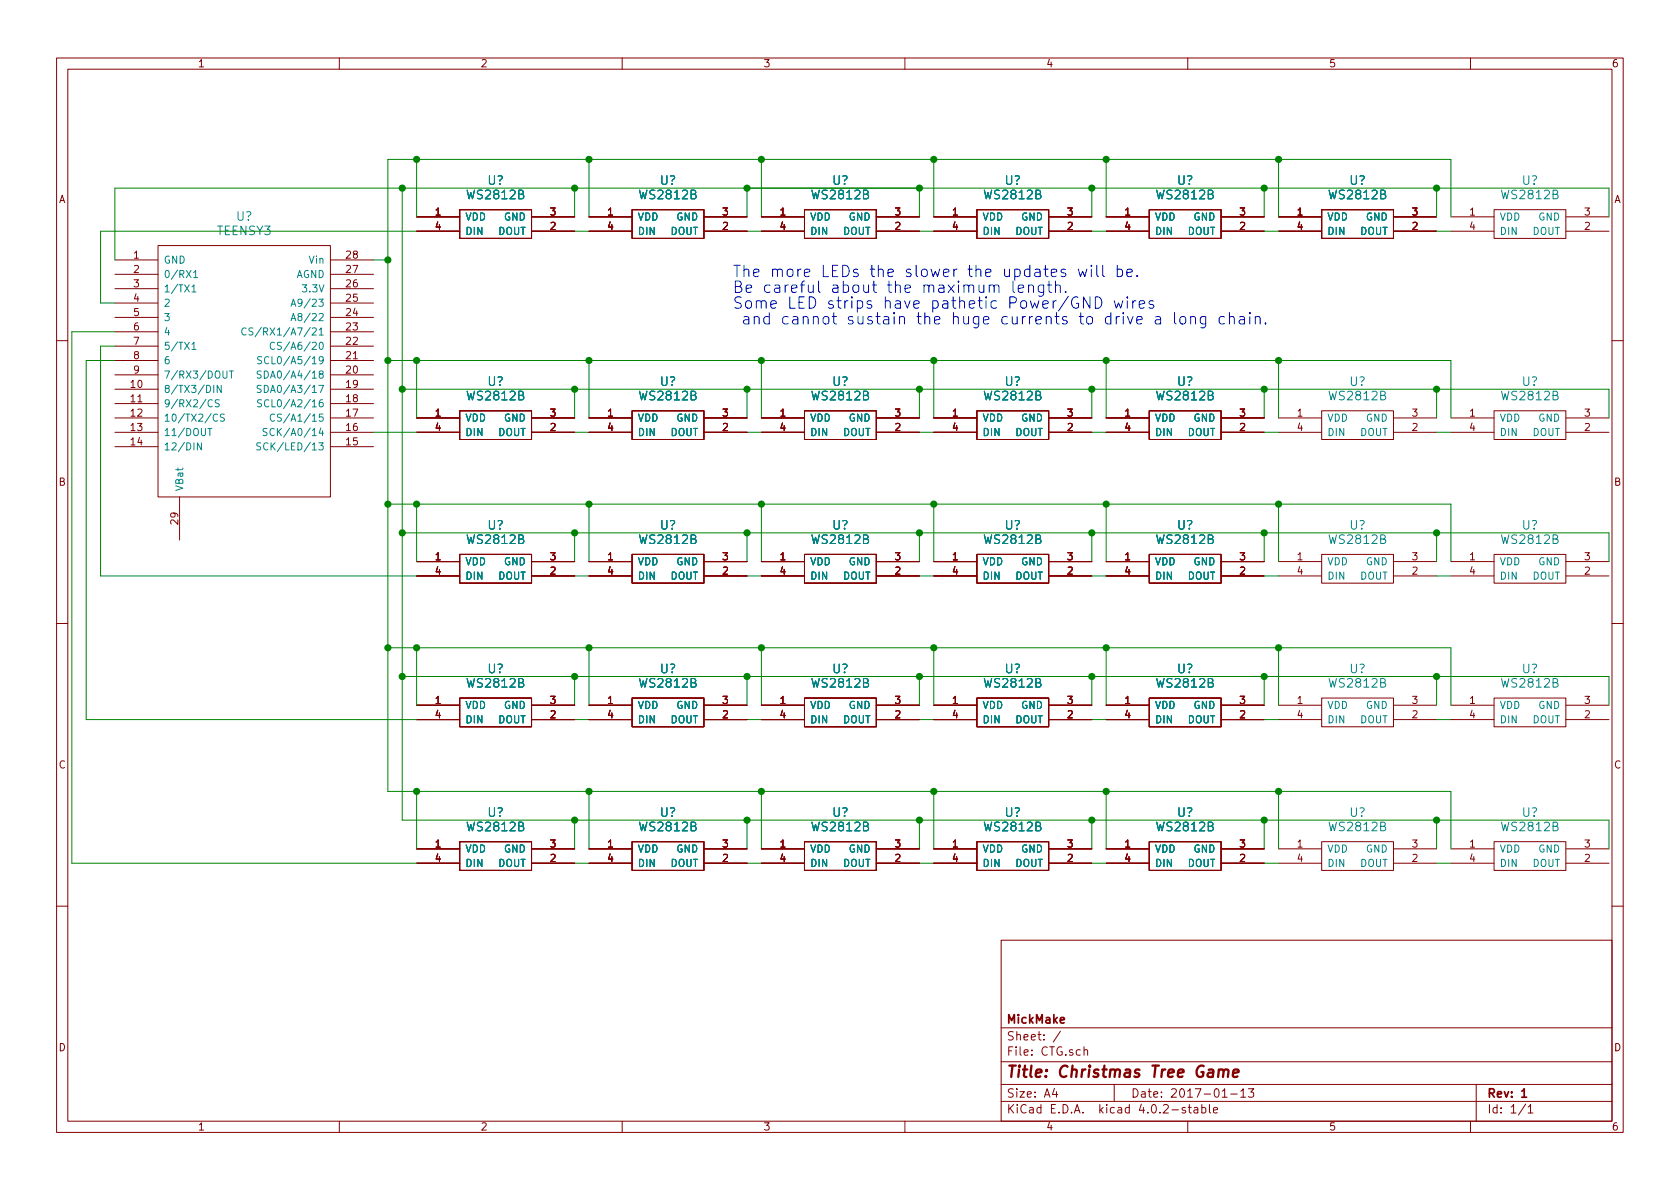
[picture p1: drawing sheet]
EESchema Schematic File Version 2
LIBS:power
LIBS:device
LIBS:transistors
LIBS:conn
LIBS:linear
LIBS:regul
LIBS:74xx
LIBS:cmos4000
LIBS:adc-dac
LIBS:memory
LIBS:xilinx
LIBS:microcontrollers
LIBS:dsp
LIBS:microchip
LIBS:analog_switches
LIBS:motorola
LIBS:texas
LIBS:intel
LIBS:audio
LIBS:interface
LIBS:digital-audio
LIBS:philips
LIBS:display
LIBS:cypress
LIBS:siliconi
LIBS:opto
LIBS:atmel
LIBS:contrib
LIBS:valves
LIBS:ws2812
LIBS:teensy
EELAYER 25 0
EELAYER END
$Descr A4 11693 8268
encoding utf-8
Sheet 1 1
Title "Christmas Tree Game"
Date "2017-01-13"
Rev "1"
Comp "MickMake"
Comment1 ""
Comment2 ""
Comment3 ""
Comment4 ""
$EndDescr
$Comp
L TEENSY3 U?
U 1 1
P 1700 1600
F 0 "U?" H 1700 1700 60  0000 C CNN
F 1 "TEENSY3" H 1700 1600 60  0000 C CNN
F 2 "" H 1700 1600 60  0000 C CNN
F 3 "" H 1700 1600 60  0000 C CNN
	1    1700 1600
	1    0    0    -1  
$EndComp
$Comp
L WS2812B U?
U 1 1
P 4650 1350
F 0 "U?" H 4650 1450 60  0000 C CNN
F 1 "WS2812B" H 4650 1350 60  0000 C CNN
F 2 "" H 4650 1350 60  0000 C CNN
F 3 "" H 4650 1350 60  0000 C CNN
	1    4650 1350
	1    0    0    -1  
$EndComp
$Comp
L WS2812B U?
U 1 1
P 3450 1350
F 0 "U?" H 3450 1450 60  0000 C CNN
F 1 "WS2812B" H 3450 1350 60  0000 C CNN
F 2 "" H 3450 1350 60  0000 C CNN
F 3 "" H 3450 1350 60  0000 C CNN
	1    3450 1350
	1    0    0    -1  
$EndComp
Wire Wire Line
	4000 1300 4000 1500
Wire Wire Line
	4100 1100 4100 1500
Wire Wire Line
	700  1600 2900 1600
Wire Wire Line
	4000 1600 4100 1600
$Comp
L WS2812B U?
U 1 1
P 5850 1350
F 0 "U?" H 5850 1450 60  0000 C CNN
F 1 "WS2812B" H 5850 1350 60  0000 C CNN
F 2 "" H 5850 1350 60  0000 C CNN
F 3 "" H 5850 1350 60  0000 C CNN
	1    5850 1350
	1    0    0    -1  
$EndComp
$Comp
L WS2812B U?
U 1 1
P 7050 1350
F 0 "U?" H 7050 1450 60  0000 C CNN
F 1 "WS2812B" H 7050 1350 60  0000 C CNN
F 2 "" H 7050 1350 60  0000 C CNN
F 3 "" H 7050 1350 60  0000 C CNN
	1    7050 1350
	1    0    0    -1  
$EndComp
$Comp
L WS2812B U?
U 1 1
P 8250 1350
F 0 "U?" H 8250 1450 60  0000 C CNN
F 1 "WS2812B" H 8250 1350 60  0000 C CNN
F 2 "" H 8250 1350 60  0000 C CNN
F 3 "" H 8250 1350 60  0000 C CNN
	1    8250 1350
	1    0    0    -1  
$EndComp
Wire Wire Line
	5200 1600 5300 1600
Wire Wire Line
	6400 1600 6500 1600
Wire Wire Line
	7600 1600 7700 1600
Wire Wire Line
	5200 1300 5200 1500
Connection ~ 4000 1300
Wire Wire Line
	6400 1300 6400 1500
Connection ~ 5200 1300
Wire Wire Line
	7600 1300 7600 1500
Connection ~ 6400 1300
Wire Wire Line
	8800 1300 8800 1500
Connection ~ 7600 1300
Wire Wire Line
	5300 1100 5300 1500
Connection ~ 4100 1100
Wire Wire Line
	6500 1100 6500 1500
Connection ~ 5300 1100
Wire Wire Line
	7700 1100 7700 1500
Connection ~ 6500 1100
$Comp
L WS2812B U?
U 1 1
P 4650 1350
F 0 "U?" H 4650 1450 60  0000 C CNN
F 1 "WS2812B" H 4650 1350 60  0000 C CNN
F 2 "" H 4650 1350 60  0000 C CNN
F 3 "" H 4650 1350 60  0000 C CNN
	1    4650 1350
	1    0    0    -1  
$EndComp
$Comp
L WS2812B U?
U 1 1
P 3450 1350
F 0 "U?" H 3450 1450 60  0000 C CNN
F 1 "WS2812B" H 3450 1350 60  0000 C CNN
F 2 "" H 3450 1350 60  0000 C CNN
F 3 "" H 3450 1350 60  0000 C CNN
	1    3450 1350
	1    0    0    -1  
$EndComp
Wire Wire Line
	800  1300 11200 1300
Wire Wire Line
	2700 1100 10100 1100
$Comp
L WS2812B U?
U 1 1
P 5850 1350
F 0 "U?" H 5850 1450 60  0000 C CNN
F 1 "WS2812B" H 5850 1350 60  0000 C CNN
F 2 "" H 5850 1350 60  0000 C CNN
F 3 "" H 5850 1350 60  0000 C CNN
	1    5850 1350
	1    0    0    -1  
$EndComp
$Comp
L WS2812B U?
U 1 1
P 7050 1350
F 0 "U?" H 7050 1450 60  0000 C CNN
F 1 "WS2812B" H 7050 1350 60  0000 C CNN
F 2 "" H 7050 1350 60  0000 C CNN
F 3 "" H 7050 1350 60  0000 C CNN
	1    7050 1350
	1    0    0    -1  
$EndComp
$Comp
L WS2812B U?
U 1 1
P 8250 1350
F 0 "U?" H 8250 1450 60  0000 C CNN
F 1 "WS2812B" H 8250 1350 60  0000 C CNN
F 2 "" H 8250 1350 60  0000 C CNN
F 3 "" H 8250 1350 60  0000 C CNN
	1    8250 1350
	1    0    0    -1  
$EndComp
$Comp
L WS2812B U?
U 1 1
P 4650 1350
F 0 "U?" H 4650 1450 60  0000 C CNN
F 1 "WS2812B" H 4650 1350 60  0000 C CNN
F 2 "" H 4650 1350 60  0000 C CNN
F 3 "" H 4650 1350 60  0000 C CNN
	1    4650 1350
	1    0    0    -1  
$EndComp
$Comp
L WS2812B U?
U 1 1
P 3450 1350
F 0 "U?" H 3450 1450 60  0000 C CNN
F 1 "WS2812B" H 3450 1350 60  0000 C CNN
F 2 "" H 3450 1350 60  0000 C CNN
F 3 "" H 3450 1350 60  0000 C CNN
	1    3450 1350
	1    0    0    -1  
$EndComp
Wire Wire Line
	5200 1300 6400 1300
$Comp
L WS2812B U?
U 1 1
P 5850 1350
F 0 "U?" H 5850 1450 60  0000 C CNN
F 1 "WS2812B" H 5850 1350 60  0000 C CNN
F 2 "" H 5850 1350 60  0000 C CNN
F 3 "" H 5850 1350 60  0000 C CNN
	1    5850 1350
	1    0    0    -1  
$EndComp
$Comp
L WS2812B U?
U 1 1
P 7050 1350
F 0 "U?" H 7050 1450 60  0000 C CNN
F 1 "WS2812B" H 7050 1350 60  0000 C CNN
F 2 "" H 7050 1350 60  0000 C CNN
F 3 "" H 7050 1350 60  0000 C CNN
	1    7050 1350
	1    0    0    -1  
$EndComp
$Comp
L WS2812B U?
U 1 1
P 8250 1350
F 0 "U?" H 8250 1450 60  0000 C CNN
F 1 "WS2812B" H 8250 1350 60  0000 C CNN
F 2 "" H 8250 1350 60  0000 C CNN
F 3 "" H 8250 1350 60  0000 C CNN
	1    8250 1350
	1    0    0    -1  
$EndComp
$Comp
L WS2812B U?
U 1 1
P 4650 1350
F 0 "U?" H 4650 1450 60  0000 C CNN
F 1 "WS2812B" H 4650 1350 60  0000 C CNN
F 2 "" H 4650 1350 60  0000 C CNN
F 3 "" H 4650 1350 60  0000 C CNN
	1    4650 1350
	1    0    0    -1  
$EndComp
$Comp
L WS2812B U?
U 1 1
P 3450 1350
F 0 "U?" H 3450 1450 60  0000 C CNN
F 1 "WS2812B" H 3450 1350 60  0000 C CNN
F 2 "" H 3450 1350 60  0000 C CNN
F 3 "" H 3450 1350 60  0000 C CNN
	1    3450 1350
	1    0    0    -1  
$EndComp
$Comp
L WS2812B U?
U 1 1
P 5850 1350
F 0 "U?" H 5850 1450 60  0000 C CNN
F 1 "WS2812B" H 5850 1350 60  0000 C CNN
F 2 "" H 5850 1350 60  0000 C CNN
F 3 "" H 5850 1350 60  0000 C CNN
	1    5850 1350
	1    0    0    -1  
$EndComp
$Comp
L WS2812B U?
U 1 1
P 7050 1350
F 0 "U?" H 7050 1450 60  0000 C CNN
F 1 "WS2812B" H 7050 1350 60  0000 C CNN
F 2 "" H 7050 1350 60  0000 C CNN
F 3 "" H 7050 1350 60  0000 C CNN
	1    7050 1350
	1    0    0    -1  
$EndComp
$Comp
L WS2812B U?
U 1 1
P 8250 1350
F 0 "U?" H 8250 1450 60  0000 C CNN
F 1 "WS2812B" H 8250 1350 60  0000 C CNN
F 2 "" H 8250 1350 60  0000 C CNN
F 3 "" H 8250 1350 60  0000 C CNN
	1    8250 1350
	1    0    0    -1  
$EndComp
Wire Wire Line
	700  2100 800  2100
$Comp
L WS2812B U?
U 1 1
P 4650 2750
F 0 "U?" H 4650 2850 60  0000 C CNN
F 1 "WS2812B" H 4650 2750 60  0000 C CNN
F 2 "" H 4650 2750 60  0000 C CNN
F 3 "" H 4650 2750 60  0000 C CNN
	1    4650 2750
	1    0    0    -1  
$EndComp
$Comp
L WS2812B U?
U 1 1
P 3450 2750
F 0 "U?" H 3450 2850 60  0000 C CNN
F 1 "WS2812B" H 3450 2750 60  0000 C CNN
F 2 "" H 3450 2750 60  0000 C CNN
F 3 "" H 3450 2750 60  0000 C CNN
	1    3450 2750
	1    0    0    -1  
$EndComp
Wire Wire Line
	4000 2700 4000 2900
Wire Wire Line
	4100 2500 4100 2900
Wire Wire Line
	4000 3000 4100 3000
$Comp
L WS2812B U?
U 1 1
P 5850 2750
F 0 "U?" H 5850 2850 60  0000 C CNN
F 1 "WS2812B" H 5850 2750 60  0000 C CNN
F 2 "" H 5850 2750 60  0000 C CNN
F 3 "" H 5850 2750 60  0000 C CNN
	1    5850 2750
	1    0    0    -1  
$EndComp
$Comp
L WS2812B U?
U 1 1
P 7050 2750
F 0 "U?" H 7050 2850 60  0000 C CNN
F 1 "WS2812B" H 7050 2750 60  0000 C CNN
F 2 "" H 7050 2750 60  0000 C CNN
F 3 "" H 7050 2750 60  0000 C CNN
	1    7050 2750
	1    0    0    -1  
$EndComp
$Comp
L WS2812B U?
U 1 1
P 8250 2750
F 0 "U?" H 8250 2850 60  0000 C CNN
F 1 "WS2812B" H 8250 2750 60  0000 C CNN
F 2 "" H 8250 2750 60  0000 C CNN
F 3 "" H 8250 2750 60  0000 C CNN
	1    8250 2750
	1    0    0    -1  
$EndComp
Wire Wire Line
	5200 3000 5300 3000
Wire Wire Line
	6400 3000 6500 3000
Wire Wire Line
	7600 3000 7700 3000
Wire Wire Line
	5200 2700 5200 2900
Connection ~ 4000 2700
Wire Wire Line
	6400 2700 6400 2900
Connection ~ 5200 2700
Wire Wire Line
	7600 2700 7600 2900
Connection ~ 6400 2700
Wire Wire Line
	8800 2700 8800 2900
Connection ~ 7600 2700
Wire Wire Line
	5300 2500 5300 2900
Connection ~ 4100 2500
Wire Wire Line
	6500 2500 6500 2900
Connection ~ 5300 2500
Wire Wire Line
	7700 2500 7700 2900
Connection ~ 6500 2500
$Comp
L WS2812B U?
U 1 1
P 4650 2750
F 0 "U?" H 4650 2850 60  0000 C CNN
F 1 "WS2812B" H 4650 2750 60  0000 C CNN
F 2 "" H 4650 2750 60  0000 C CNN
F 3 "" H 4650 2750 60  0000 C CNN
	1    4650 2750
	1    0    0    -1  
$EndComp
$Comp
L WS2812B U?
U 1 1
P 3450 2750
F 0 "U?" H 3450 2850 60  0000 C CNN
F 1 "WS2812B" H 3450 2750 60  0000 C CNN
F 2 "" H 3450 2750 60  0000 C CNN
F 3 "" H 3450 2750 60  0000 C CNN
	1    3450 2750
	1    0    0    -1  
$EndComp
$Comp
L WS2812B U?
U 1 1
P 5850 2750
F 0 "U?" H 5850 2850 60  0000 C CNN
F 1 "WS2812B" H 5850 2750 60  0000 C CNN
F 2 "" H 5850 2750 60  0000 C CNN
F 3 "" H 5850 2750 60  0000 C CNN
	1    5850 2750
	1    0    0    -1  
$EndComp
$Comp
L WS2812B U?
U 1 1
P 7050 2750
F 0 "U?" H 7050 2850 60  0000 C CNN
F 1 "WS2812B" H 7050 2750 60  0000 C CNN
F 2 "" H 7050 2750 60  0000 C CNN
F 3 "" H 7050 2750 60  0000 C CNN
	1    7050 2750
	1    0    0    -1  
$EndComp
$Comp
L WS2812B U?
U 1 1
P 8250 2750
F 0 "U?" H 8250 2850 60  0000 C CNN
F 1 "WS2812B" H 8250 2750 60  0000 C CNN
F 2 "" H 8250 2750 60  0000 C CNN
F 3 "" H 8250 2750 60  0000 C CNN
	1    8250 2750
	1    0    0    -1  
$EndComp
$Comp
L WS2812B U?
U 1 1
P 4650 2750
F 0 "U?" H 4650 2850 60  0000 C CNN
F 1 "WS2812B" H 4650 2750 60  0000 C CNN
F 2 "" H 4650 2750 60  0000 C CNN
F 3 "" H 4650 2750 60  0000 C CNN
	1    4650 2750
	1    0    0    -1  
$EndComp
$Comp
L WS2812B U?
U 1 1
P 3450 2750
F 0 "U?" H 3450 2850 60  0000 C CNN
F 1 "WS2812B" H 3450 2750 60  0000 C CNN
F 2 "" H 3450 2750 60  0000 C CNN
F 3 "" H 3450 2750 60  0000 C CNN
	1    3450 2750
	1    0    0    -1  
$EndComp
Wire Wire Line
	2800 2700 11200 2700
$Comp
L WS2812B U?
U 1 1
P 5850 2750
F 0 "U?" H 5850 2850 60  0000 C CNN
F 1 "WS2812B" H 5850 2750 60  0000 C CNN
F 2 "" H 5850 2750 60  0000 C CNN
F 3 "" H 5850 2750 60  0000 C CNN
	1    5850 2750
	1    0    0    -1  
$EndComp
$Comp
L WS2812B U?
U 1 1
P 7050 2750
F 0 "U?" H 7050 2850 60  0000 C CNN
F 1 "WS2812B" H 7050 2750 60  0000 C CNN
F 2 "" H 7050 2750 60  0000 C CNN
F 3 "" H 7050 2750 60  0000 C CNN
	1    7050 2750
	1    0    0    -1  
$EndComp
$Comp
L WS2812B U?
U 1 1
P 8250 2750
F 0 "U?" H 8250 2850 60  0000 C CNN
F 1 "WS2812B" H 8250 2750 60  0000 C CNN
F 2 "" H 8250 2750 60  0000 C CNN
F 3 "" H 8250 2750 60  0000 C CNN
	1    8250 2750
	1    0    0    -1  
$EndComp
$Comp
L WS2812B U?
U 1 1
P 4650 2750
F 0 "U?" H 4650 2850 60  0000 C CNN
F 1 "WS2812B" H 4650 2750 60  0000 C CNN
F 2 "" H 4650 2750 60  0000 C CNN
F 3 "" H 4650 2750 60  0000 C CNN
	1    4650 2750
	1    0    0    -1  
$EndComp
$Comp
L WS2812B U?
U 1 1
P 3450 2750
F 0 "U?" H 3450 2850 60  0000 C CNN
F 1 "WS2812B" H 3450 2750 60  0000 C CNN
F 2 "" H 3450 2750 60  0000 C CNN
F 3 "" H 3450 2750 60  0000 C CNN
	1    3450 2750
	1    0    0    -1  
$EndComp
$Comp
L WS2812B U?
U 1 1
P 5850 2750
F 0 "U?" H 5850 2850 60  0000 C CNN
F 1 "WS2812B" H 5850 2750 60  0000 C CNN
F 2 "" H 5850 2750 60  0000 C CNN
F 3 "" H 5850 2750 60  0000 C CNN
	1    5850 2750
	1    0    0    -1  
$EndComp
$Comp
L WS2812B U?
U 1 1
P 7050 2750
F 0 "U?" H 7050 2850 60  0000 C CNN
F 1 "WS2812B" H 7050 2750 60  0000 C CNN
F 2 "" H 7050 2750 60  0000 C CNN
F 3 "" H 7050 2750 60  0000 C CNN
	1    7050 2750
	1    0    0    -1  
$EndComp
$Comp
L WS2812B U?
U 1 1
P 8250 2750
F 0 "U?" H 8250 2850 60  0000 C CNN
F 1 "WS2812B" H 8250 2750 60  0000 C CNN
F 2 "" H 8250 2750 60  0000 C CNN
F 3 "" H 8250 2750 60  0000 C CNN
	1    8250 2750
	1    0    0    -1  
$EndComp
Wire Wire Line
	2600 3000 2900 3000
Connection ~ 8800 1300
Connection ~ 8800 2700
$Comp
L WS2812B U?
U 1 1
P 4650 3750
F 0 "U?" H 4650 3850 60  0000 C CNN
F 1 "WS2812B" H 4650 3750 60  0000 C CNN
F 2 "" H 4650 3750 60  0000 C CNN
F 3 "" H 4650 3750 60  0000 C CNN
	1    4650 3750
	1    0    0    -1  
$EndComp
$Comp
L WS2812B U?
U 1 1
P 3450 3750
F 0 "U?" H 3450 3850 60  0000 C CNN
F 1 "WS2812B" H 3450 3750 60  0000 C CNN
F 2 "" H 3450 3750 60  0000 C CNN
F 3 "" H 3450 3750 60  0000 C CNN
	1    3450 3750
	1    0    0    -1  
$EndComp
Wire Wire Line
	4000 3700 4000 3900
Wire Wire Line
	4100 3500 4100 3900
Wire Wire Line
	4000 4000 4100 4000
$Comp
L WS2812B U?
U 1 1
P 5850 3750
F 0 "U?" H 5850 3850 60  0000 C CNN
F 1 "WS2812B" H 5850 3750 60  0000 C CNN
F 2 "" H 5850 3750 60  0000 C CNN
F 3 "" H 5850 3750 60  0000 C CNN
	1    5850 3750
	1    0    0    -1  
$EndComp
$Comp
L WS2812B U?
U 1 1
P 7050 3750
F 0 "U?" H 7050 3850 60  0000 C CNN
F 1 "WS2812B" H 7050 3750 60  0000 C CNN
F 2 "" H 7050 3750 60  0000 C CNN
F 3 "" H 7050 3750 60  0000 C CNN
	1    7050 3750
	1    0    0    -1  
$EndComp
$Comp
L WS2812B U?
U 1 1
P 8250 3750
F 0 "U?" H 8250 3850 60  0000 C CNN
F 1 "WS2812B" H 8250 3750 60  0000 C CNN
F 2 "" H 8250 3750 60  0000 C CNN
F 3 "" H 8250 3750 60  0000 C CNN
	1    8250 3750
	1    0    0    -1  
$EndComp
Wire Wire Line
	5200 4000 5300 4000
Wire Wire Line
	6400 4000 6500 4000
Wire Wire Line
	7600 4000 7700 4000
Wire Wire Line
	5200 3700 5200 3900
Connection ~ 4000 3700
Wire Wire Line
	6400 3700 6400 3900
Connection ~ 5200 3700
Wire Wire Line
	7600 3700 7600 3900
Connection ~ 6400 3700
Wire Wire Line
	8800 3700 8800 3900
Connection ~ 7600 3700
Wire Wire Line
	5300 3500 5300 3900
Connection ~ 4100 3500
Wire Wire Line
	6500 3500 6500 3900
Connection ~ 5300 3500
Wire Wire Line
	7700 3500 7700 3900
Connection ~ 6500 3500
$Comp
L WS2812B U?
U 1 1
P 4650 3750
F 0 "U?" H 4650 3850 60  0000 C CNN
F 1 "WS2812B" H 4650 3750 60  0000 C CNN
F 2 "" H 4650 3750 60  0000 C CNN
F 3 "" H 4650 3750 60  0000 C CNN
	1    4650 3750
	1    0    0    -1  
$EndComp
$Comp
L WS2812B U?
U 1 1
P 3450 3750
F 0 "U?" H 3450 3850 60  0000 C CNN
F 1 "WS2812B" H 3450 3750 60  0000 C CNN
F 2 "" H 3450 3750 60  0000 C CNN
F 3 "" H 3450 3750 60  0000 C CNN
	1    3450 3750
	1    0    0    -1  
$EndComp
$Comp
L WS2812B U?
U 1 1
P 5850 3750
F 0 "U?" H 5850 3850 60  0000 C CNN
F 1 "WS2812B" H 5850 3750 60  0000 C CNN
F 2 "" H 5850 3750 60  0000 C CNN
F 3 "" H 5850 3750 60  0000 C CNN
	1    5850 3750
	1    0    0    -1  
$EndComp
$Comp
L WS2812B U?
U 1 1
P 7050 3750
F 0 "U?" H 7050 3850 60  0000 C CNN
F 1 "WS2812B" H 7050 3750 60  0000 C CNN
F 2 "" H 7050 3750 60  0000 C CNN
F 3 "" H 7050 3750 60  0000 C CNN
	1    7050 3750
	1    0    0    -1  
$EndComp
$Comp
L WS2812B U?
U 1 1
P 8250 3750
F 0 "U?" H 8250 3850 60  0000 C CNN
F 1 "WS2812B" H 8250 3750 60  0000 C CNN
F 2 "" H 8250 3750 60  0000 C CNN
F 3 "" H 8250 3750 60  0000 C CNN
	1    8250 3750
	1    0    0    -1  
$EndComp
$Comp
L WS2812B U?
U 1 1
P 4650 3750
F 0 "U?" H 4650 3850 60  0000 C CNN
F 1 "WS2812B" H 4650 3750 60  0000 C CNN
F 2 "" H 4650 3750 60  0000 C CNN
F 3 "" H 4650 3750 60  0000 C CNN
	1    4650 3750
	1    0    0    -1  
$EndComp
$Comp
L WS2812B U?
U 1 1
P 3450 3750
F 0 "U?" H 3450 3850 60  0000 C CNN
F 1 "WS2812B" H 3450 3750 60  0000 C CNN
F 2 "" H 3450 3750 60  0000 C CNN
F 3 "" H 3450 3750 60  0000 C CNN
	1    3450 3750
	1    0    0    -1  
$EndComp
Wire Wire Line
	2800 3700 11200 3700
$Comp
L WS2812B U?
U 1 1
P 5850 3750
F 0 "U?" H 5850 3850 60  0000 C CNN
F 1 "WS2812B" H 5850 3750 60  0000 C CNN
F 2 "" H 5850 3750 60  0000 C CNN
F 3 "" H 5850 3750 60  0000 C CNN
	1    5850 3750
	1    0    0    -1  
$EndComp
$Comp
L WS2812B U?
U 1 1
P 7050 3750
F 0 "U?" H 7050 3850 60  0000 C CNN
F 1 "WS2812B" H 7050 3750 60  0000 C CNN
F 2 "" H 7050 3750 60  0000 C CNN
F 3 "" H 7050 3750 60  0000 C CNN
	1    7050 3750
	1    0    0    -1  
$EndComp
$Comp
L WS2812B U?
U 1 1
P 8250 3750
F 0 "U?" H 8250 3850 60  0000 C CNN
F 1 "WS2812B" H 8250 3750 60  0000 C CNN
F 2 "" H 8250 3750 60  0000 C CNN
F 3 "" H 8250 3750 60  0000 C CNN
	1    8250 3750
	1    0    0    -1  
$EndComp
$Comp
L WS2812B U?
U 1 1
P 4650 3750
F 0 "U?" H 4650 3850 60  0000 C CNN
F 1 "WS2812B" H 4650 3750 60  0000 C CNN
F 2 "" H 4650 3750 60  0000 C CNN
F 3 "" H 4650 3750 60  0000 C CNN
	1    4650 3750
	1    0    0    -1  
$EndComp
$Comp
L WS2812B U?
U 1 1
P 3450 3750
F 0 "U?" H 3450 3850 60  0000 C CNN
F 1 "WS2812B" H 3450 3750 60  0000 C CNN
F 2 "" H 3450 3750 60  0000 C CNN
F 3 "" H 3450 3750 60  0000 C CNN
	1    3450 3750
	1    0    0    -1  
$EndComp
$Comp
L WS2812B U?
U 1 1
P 5850 3750
F 0 "U?" H 5850 3850 60  0000 C CNN
F 1 "WS2812B" H 5850 3750 60  0000 C CNN
F 2 "" H 5850 3750 60  0000 C CNN
F 3 "" H 5850 3750 60  0000 C CNN
	1    5850 3750
	1    0    0    -1  
$EndComp
$Comp
L WS2812B U?
U 1 1
P 7050 3750
F 0 "U?" H 7050 3850 60  0000 C CNN
F 1 "WS2812B" H 7050 3750 60  0000 C CNN
F 2 "" H 7050 3750 60  0000 C CNN
F 3 "" H 7050 3750 60  0000 C CNN
	1    7050 3750
	1    0    0    -1  
$EndComp
$Comp
L WS2812B U?
U 1 1
P 8250 3750
F 0 "U?" H 8250 3850 60  0000 C CNN
F 1 "WS2812B" H 8250 3750 60  0000 C CNN
F 2 "" H 8250 3750 60  0000 C CNN
F 3 "" H 8250 3750 60  0000 C CNN
	1    8250 3750
	1    0    0    -1  
$EndComp
Connection ~ 8800 3700
Wire Wire Line
	2600 1800 2700 1800
Wire Wire Line
	2700 1100 2700 5500
Wire Wire Line
	800  1800 800  1300
Connection ~ 7700 1100
Connection ~ 7700 2500
Wire Wire Line
	2700 3500 10100 3500
Wire Wire Line
	2900 3900 2900 3500
Connection ~ 2900 3500
Wire Wire Line
	2900 1500 2900 1100
Connection ~ 2900 1100
$Comp
L WS2812B U?
U 1 1
P 4650 4750
F 0 "U?" H 4650 4850 60  0000 C CNN
F 1 "WS2812B" H 4650 4750 60  0000 C CNN
F 2 "" H 4650 4750 60  0000 C CNN
F 3 "" H 4650 4750 60  0000 C CNN
	1    4650 4750
	1    0    0    -1  
$EndComp
$Comp
L WS2812B U?
U 1 1
P 3450 4750
F 0 "U?" H 3450 4850 60  0000 C CNN
F 1 "WS2812B" H 3450 4750 60  0000 C CNN
F 2 "" H 3450 4750 60  0000 C CNN
F 3 "" H 3450 4750 60  0000 C CNN
	1    3450 4750
	1    0    0    -1  
$EndComp
Wire Wire Line
	4000 4700 4000 4900
Wire Wire Line
	4100 4500 4100 4900
Wire Wire Line
	4000 5000 4100 5000
$Comp
L WS2812B U?
U 1 1
P 5850 4750
F 0 "U?" H 5850 4850 60  0000 C CNN
F 1 "WS2812B" H 5850 4750 60  0000 C CNN
F 2 "" H 5850 4750 60  0000 C CNN
F 3 "" H 5850 4750 60  0000 C CNN
	1    5850 4750
	1    0    0    -1  
$EndComp
$Comp
L WS2812B U?
U 1 1
P 7050 4750
F 0 "U?" H 7050 4850 60  0000 C CNN
F 1 "WS2812B" H 7050 4750 60  0000 C CNN
F 2 "" H 7050 4750 60  0000 C CNN
F 3 "" H 7050 4750 60  0000 C CNN
	1    7050 4750
	1    0    0    -1  
$EndComp
$Comp
L WS2812B U?
U 1 1
P 8250 4750
F 0 "U?" H 8250 4850 60  0000 C CNN
F 1 "WS2812B" H 8250 4750 60  0000 C CNN
F 2 "" H 8250 4750 60  0000 C CNN
F 3 "" H 8250 4750 60  0000 C CNN
	1    8250 4750
	1    0    0    -1  
$EndComp
Wire Wire Line
	5200 5000 5300 5000
Wire Wire Line
	6400 5000 6500 5000
Wire Wire Line
	7600 5000 7700 5000
Wire Wire Line
	5200 4700 5200 4900
Connection ~ 4000 4700
Wire Wire Line
	6400 4700 6400 4900
Connection ~ 5200 4700
Wire Wire Line
	7600 4700 7600 4900
Connection ~ 6400 4700
Wire Wire Line
	8800 4700 8800 4900
Connection ~ 7600 4700
Wire Wire Line
	5300 4500 5300 4900
Connection ~ 4100 4500
Wire Wire Line
	6500 4500 6500 4900
Connection ~ 5300 4500
Wire Wire Line
	7700 4500 7700 4900
Connection ~ 6500 4500
$Comp
L WS2812B U?
U 1 1
P 4650 4750
F 0 "U?" H 4650 4850 60  0000 C CNN
F 1 "WS2812B" H 4650 4750 60  0000 C CNN
F 2 "" H 4650 4750 60  0000 C CNN
F 3 "" H 4650 4750 60  0000 C CNN
	1    4650 4750
	1    0    0    -1  
$EndComp
$Comp
L WS2812B U?
U 1 1
P 3450 4750
F 0 "U?" H 3450 4850 60  0000 C CNN
F 1 "WS2812B" H 3450 4750 60  0000 C CNN
F 2 "" H 3450 4750 60  0000 C CNN
F 3 "" H 3450 4750 60  0000 C CNN
	1    3450 4750
	1    0    0    -1  
$EndComp
$Comp
L WS2812B U?
U 1 1
P 5850 4750
F 0 "U?" H 5850 4850 60  0000 C CNN
F 1 "WS2812B" H 5850 4750 60  0000 C CNN
F 2 "" H 5850 4750 60  0000 C CNN
F 3 "" H 5850 4750 60  0000 C CNN
	1    5850 4750
	1    0    0    -1  
$EndComp
$Comp
L WS2812B U?
U 1 1
P 7050 4750
F 0 "U?" H 7050 4850 60  0000 C CNN
F 1 "WS2812B" H 7050 4750 60  0000 C CNN
F 2 "" H 7050 4750 60  0000 C CNN
F 3 "" H 7050 4750 60  0000 C CNN
	1    7050 4750
	1    0    0    -1  
$EndComp
$Comp
L WS2812B U?
U 1 1
P 8250 4750
F 0 "U?" H 8250 4850 60  0000 C CNN
F 1 "WS2812B" H 8250 4750 60  0000 C CNN
F 2 "" H 8250 4750 60  0000 C CNN
F 3 "" H 8250 4750 60  0000 C CNN
	1    8250 4750
	1    0    0    -1  
$EndComp
$Comp
L WS2812B U?
U 1 1
P 4650 4750
F 0 "U?" H 4650 4850 60  0000 C CNN
F 1 "WS2812B" H 4650 4750 60  0000 C CNN
F 2 "" H 4650 4750 60  0000 C CNN
F 3 "" H 4650 4750 60  0000 C CNN
	1    4650 4750
	1    0    0    -1  
$EndComp
$Comp
L WS2812B U?
U 1 1
P 3450 4750
F 0 "U?" H 3450 4850 60  0000 C CNN
F 1 "WS2812B" H 3450 4750 60  0000 C CNN
F 2 "" H 3450 4750 60  0000 C CNN
F 3 "" H 3450 4750 60  0000 C CNN
	1    3450 4750
	1    0    0    -1  
$EndComp
Wire Wire Line
	2800 4700 11200 4700
$Comp
L WS2812B U?
U 1 1
P 5850 4750
F 0 "U?" H 5850 4850 60  0000 C CNN
F 1 "WS2812B" H 5850 4750 60  0000 C CNN
F 2 "" H 5850 4750 60  0000 C CNN
F 3 "" H 5850 4750 60  0000 C CNN
	1    5850 4750
	1    0    0    -1  
$EndComp
$Comp
L WS2812B U?
U 1 1
P 7050 4750
F 0 "U?" H 7050 4850 60  0000 C CNN
F 1 "WS2812B" H 7050 4750 60  0000 C CNN
F 2 "" H 7050 4750 60  0000 C CNN
F 3 "" H 7050 4750 60  0000 C CNN
	1    7050 4750
	1    0    0    -1  
$EndComp
$Comp
L WS2812B U?
U 1 1
P 8250 4750
F 0 "U?" H 8250 4850 60  0000 C CNN
F 1 "WS2812B" H 8250 4750 60  0000 C CNN
F 2 "" H 8250 4750 60  0000 C CNN
F 3 "" H 8250 4750 60  0000 C CNN
	1    8250 4750
	1    0    0    -1  
$EndComp
$Comp
L WS2812B U?
U 1 1
P 4650 4750
F 0 "U?" H 4650 4850 60  0000 C CNN
F 1 "WS2812B" H 4650 4750 60  0000 C CNN
F 2 "" H 4650 4750 60  0000 C CNN
F 3 "" H 4650 4750 60  0000 C CNN
	1    4650 4750
	1    0    0    -1  
$EndComp
$Comp
L WS2812B U?
U 1 1
P 3450 4750
F 0 "U?" H 3450 4850 60  0000 C CNN
F 1 "WS2812B" H 3450 4750 60  0000 C CNN
F 2 "" H 3450 4750 60  0000 C CNN
F 3 "" H 3450 4750 60  0000 C CNN
	1    3450 4750
	1    0    0    -1  
$EndComp
$Comp
L WS2812B U?
U 1 1
P 5850 4750
F 0 "U?" H 5850 4850 60  0000 C CNN
F 1 "WS2812B" H 5850 4750 60  0000 C CNN
F 2 "" H 5850 4750 60  0000 C CNN
F 3 "" H 5850 4750 60  0000 C CNN
	1    5850 4750
	1    0    0    -1  
$EndComp
$Comp
L WS2812B U?
U 1 1
P 7050 4750
F 0 "U?" H 7050 4850 60  0000 C CNN
F 1 "WS2812B" H 7050 4750 60  0000 C CNN
F 2 "" H 7050 4750 60  0000 C CNN
F 3 "" H 7050 4750 60  0000 C CNN
	1    7050 4750
	1    0    0    -1  
$EndComp
$Comp
L WS2812B U?
U 1 1
P 8250 4750
F 0 "U?" H 8250 4850 60  0000 C CNN
F 1 "WS2812B" H 8250 4750 60  0000 C CNN
F 2 "" H 8250 4750 60  0000 C CNN
F 3 "" H 8250 4750 60  0000 C CNN
	1    8250 4750
	1    0    0    -1  
$EndComp
Connection ~ 8800 4700
Wire Wire Line
	2700 4500 10100 4500
$Comp
L WS2812B U?
U 1 1
P 4650 5750
F 0 "U?" H 4650 5850 60  0000 C CNN
F 1 "WS2812B" H 4650 5750 60  0000 C CNN
F 2 "" H 4650 5750 60  0000 C CNN
F 3 "" H 4650 5750 60  0000 C CNN
	1    4650 5750
	1    0    0    -1  
$EndComp
$Comp
L WS2812B U?
U 1 1
P 3450 5750
F 0 "U?" H 3450 5850 60  0000 C CNN
F 1 "WS2812B" H 3450 5750 60  0000 C CNN
F 2 "" H 3450 5750 60  0000 C CNN
F 3 "" H 3450 5750 60  0000 C CNN
	1    3450 5750
	1    0    0    -1  
$EndComp
Wire Wire Line
	4000 5700 4000 5900
Wire Wire Line
	4100 5500 4100 5900
Wire Wire Line
	4000 6000 4100 6000
$Comp
L WS2812B U?
U 1 1
P 5850 5750
F 0 "U?" H 5850 5850 60  0000 C CNN
F 1 "WS2812B" H 5850 5750 60  0000 C CNN
F 2 "" H 5850 5750 60  0000 C CNN
F 3 "" H 5850 5750 60  0000 C CNN
	1    5850 5750
	1    0    0    -1  
$EndComp
$Comp
L WS2812B U?
U 1 1
P 7050 5750
F 0 "U?" H 7050 5850 60  0000 C CNN
F 1 "WS2812B" H 7050 5750 60  0000 C CNN
F 2 "" H 7050 5750 60  0000 C CNN
F 3 "" H 7050 5750 60  0000 C CNN
	1    7050 5750
	1    0    0    -1  
$EndComp
$Comp
L WS2812B U?
U 1 1
P 8250 5750
F 0 "U?" H 8250 5850 60  0000 C CNN
F 1 "WS2812B" H 8250 5750 60  0000 C CNN
F 2 "" H 8250 5750 60  0000 C CNN
F 3 "" H 8250 5750 60  0000 C CNN
	1    8250 5750
	1    0    0    -1  
$EndComp
Wire Wire Line
	5200 6000 5300 6000
Wire Wire Line
	6400 6000 6500 6000
Wire Wire Line
	7600 6000 7700 6000
Wire Wire Line
	5200 5700 5200 5900
Connection ~ 4000 5700
Wire Wire Line
	6400 5700 6400 5900
Connection ~ 5200 5700
Wire Wire Line
	7600 5700 7600 5900
Connection ~ 6400 5700
Wire Wire Line
	8800 5700 8800 5900
Connection ~ 7600 5700
Wire Wire Line
	5300 5500 5300 5900
Connection ~ 4100 5500
Wire Wire Line
	6500 5500 6500 5900
Connection ~ 5300 5500
Wire Wire Line
	7700 5500 7700 5900
Connection ~ 6500 5500
$Comp
L WS2812B U?
U 1 1
P 4650 5750
F 0 "U?" H 4650 5850 60  0000 C CNN
F 1 "WS2812B" H 4650 5750 60  0000 C CNN
F 2 "" H 4650 5750 60  0000 C CNN
F 3 "" H 4650 5750 60  0000 C CNN
	1    4650 5750
	1    0    0    -1  
$EndComp
$Comp
L WS2812B U?
U 1 1
P 3450 5750
F 0 "U?" H 3450 5850 60  0000 C CNN
F 1 "WS2812B" H 3450 5750 60  0000 C CNN
F 2 "" H 3450 5750 60  0000 C CNN
F 3 "" H 3450 5750 60  0000 C CNN
	1    3450 5750
	1    0    0    -1  
$EndComp
$Comp
L WS2812B U?
U 1 1
P 5850 5750
F 0 "U?" H 5850 5850 60  0000 C CNN
F 1 "WS2812B" H 5850 5750 60  0000 C CNN
F 2 "" H 5850 5750 60  0000 C CNN
F 3 "" H 5850 5750 60  0000 C CNN
	1    5850 5750
	1    0    0    -1  
$EndComp
$Comp
L WS2812B U?
U 1 1
P 7050 5750
F 0 "U?" H 7050 5850 60  0000 C CNN
F 1 "WS2812B" H 7050 5750 60  0000 C CNN
F 2 "" H 7050 5750 60  0000 C CNN
F 3 "" H 7050 5750 60  0000 C CNN
	1    7050 5750
	1    0    0    -1  
$EndComp
$Comp
L WS2812B U?
U 1 1
P 8250 5750
F 0 "U?" H 8250 5850 60  0000 C CNN
F 1 "WS2812B" H 8250 5750 60  0000 C CNN
F 2 "" H 8250 5750 60  0000 C CNN
F 3 "" H 8250 5750 60  0000 C CNN
	1    8250 5750
	1    0    0    -1  
$EndComp
$Comp
L WS2812B U?
U 1 1
P 4650 5750
F 0 "U?" H 4650 5850 60  0000 C CNN
F 1 "WS2812B" H 4650 5750 60  0000 C CNN
F 2 "" H 4650 5750 60  0000 C CNN
F 3 "" H 4650 5750 60  0000 C CNN
	1    4650 5750
	1    0    0    -1  
$EndComp
$Comp
L WS2812B U?
U 1 1
P 3450 5750
F 0 "U?" H 3450 5850 60  0000 C CNN
F 1 "WS2812B" H 3450 5750 60  0000 C CNN
F 2 "" H 3450 5750 60  0000 C CNN
F 3 "" H 3450 5750 60  0000 C CNN
	1    3450 5750
	1    0    0    -1  
$EndComp
Wire Wire Line
	2800 5700 11200 5700
$Comp
L WS2812B U?
U 1 1
P 5850 5750
F 0 "U?" H 5850 5850 60  0000 C CNN
F 1 "WS2812B" H 5850 5750 60  0000 C CNN
F 2 "" H 5850 5750 60  0000 C CNN
F 3 "" H 5850 5750 60  0000 C CNN
	1    5850 5750
	1    0    0    -1  
$EndComp
$Comp
L WS2812B U?
U 1 1
P 7050 5750
F 0 "U?" H 7050 5850 60  0000 C CNN
F 1 "WS2812B" H 7050 5750 60  0000 C CNN
F 2 "" H 7050 5750 60  0000 C CNN
F 3 "" H 7050 5750 60  0000 C CNN
	1    7050 5750
	1    0    0    -1  
$EndComp
$Comp
L WS2812B U?
U 1 1
P 8250 5750
F 0 "U?" H 8250 5850 60  0000 C CNN
F 1 "WS2812B" H 8250 5750 60  0000 C CNN
F 2 "" H 8250 5750 60  0000 C CNN
F 3 "" H 8250 5750 60  0000 C CNN
	1    8250 5750
	1    0    0    -1  
$EndComp
$Comp
L WS2812B U?
U 1 1
P 4650 5750
F 0 "U?" H 4650 5850 60  0000 C CNN
F 1 "WS2812B" H 4650 5750 60  0000 C CNN
F 2 "" H 4650 5750 60  0000 C CNN
F 3 "" H 4650 5750 60  0000 C CNN
	1    4650 5750
	1    0    0    -1  
$EndComp
$Comp
L WS2812B U?
U 1 1
P 3450 5750
F 0 "U?" H 3450 5850 60  0000 C CNN
F 1 "WS2812B" H 3450 5750 60  0000 C CNN
F 2 "" H 3450 5750 60  0000 C CNN
F 3 "" H 3450 5750 60  0000 C CNN
	1    3450 5750
	1    0    0    -1  
$EndComp
$Comp
L WS2812B U?
U 1 1
P 5850 5750
F 0 "U?" H 5850 5850 60  0000 C CNN
F 1 "WS2812B" H 5850 5750 60  0000 C CNN
F 2 "" H 5850 5750 60  0000 C CNN
F 3 "" H 5850 5750 60  0000 C CNN
	1    5850 5750
	1    0    0    -1  
$EndComp
$Comp
L WS2812B U?
U 1 1
P 7050 5750
F 0 "U?" H 7050 5850 60  0000 C CNN
F 1 "WS2812B" H 7050 5750 60  0000 C CNN
F 2 "" H 7050 5750 60  0000 C CNN
F 3 "" H 7050 5750 60  0000 C CNN
	1    7050 5750
	1    0    0    -1  
$EndComp
$Comp
L WS2812B U?
U 1 1
P 8250 5750
F 0 "U?" H 8250 5850 60  0000 C CNN
F 1 "WS2812B" H 8250 5750 60  0000 C CNN
F 2 "" H 8250 5750 60  0000 C CNN
F 3 "" H 8250 5750 60  0000 C CNN
	1    8250 5750
	1    0    0    -1  
$EndComp
Connection ~ 8800 5700
Wire Wire Line
	2700 5500 10100 5500
Wire Wire Line
	2900 4900 2900 4500
Connection ~ 2900 4500
Wire Wire Line
	2900 5900 2900 5500
Connection ~ 2900 5500
Wire Wire Line
	2900 2900 2900 2500
Connection ~ 2900 2500
Wire Wire Line
	2700 2500 10100 2500
Connection ~ 2700 1800
Connection ~ 2700 2500
Connection ~ 2700 3500
Connection ~ 2700 4500
Wire Wire Line
	2800 1300 2800 5700
Connection ~ 2800 2700
Connection ~ 2800 3700
Connection ~ 2800 4700
Connection ~ 2800 1300
Wire Wire Line
	2900 4000 700  4000
Wire Wire Line
	700  4000 700  2400
Wire Wire Line
	700  2400 800  2400
Wire Wire Line
	2900 5000 600  5000
Wire Wire Line
	600  5000 600  2500
Wire Wire Line
	600  2500 800  2500
Wire Wire Line
	2900 6000 500  6000
Wire Wire Line
	500  6000 500  2300
Wire Wire Line
	500  2300 800  2300
Wire Wire Line
	700  1600 700  2100
Text Notes 5100 2250 0    79   ~ 0
The more LEDs the slower the updates will be.\nBe careful about the maximum length.\nSome LED strips have pathetic Power/GND wires\n	and cannot sustain the huge currents to drive a long chain.
$Comp
L WS2812B U?
U 1 1
P 9450 1350
F 0 "U?" H 9450 1450 60  0000 C CNN
F 1 "WS2812B" H 9450 1350 60  0000 C CNN
F 2 "" H 9450 1350 60  0000 C CNN
F 3 "" H 9450 1350 60  0000 C CNN
	1    9450 1350
	1    0    0    -1  
$EndComp
$Comp
L WS2812B U?
U 1 1
P 9450 1350
F 0 "U?" H 9450 1450 60  0000 C CNN
F 1 "WS2812B" H 9450 1350 60  0000 C CNN
F 2 "" H 9450 1350 60  0000 C CNN
F 3 "" H 9450 1350 60  0000 C CNN
	1    9450 1350
	1    0    0    -1  
$EndComp
$Comp
L WS2812B U?
U 1 1
P 9450 1350
F 0 "U?" H 9450 1450 60  0000 C CNN
F 1 "WS2812B" H 9450 1350 60  0000 C CNN
F 2 "" H 9450 1350 60  0000 C CNN
F 3 "" H 9450 1350 60  0000 C CNN
	1    9450 1350
	1    0    0    -1  
$EndComp
$Comp
L WS2812B U?
U 1 1
P 9450 1350
F 0 "U?" H 9450 1450 60  0000 C CNN
F 1 "WS2812B" H 9450 1350 60  0000 C CNN
F 2 "" H 9450 1350 60  0000 C CNN
F 3 "" H 9450 1350 60  0000 C CNN
	1    9450 1350
	1    0    0    -1  
$EndComp
$Comp
L WS2812B U?
U 1 1
P 9450 2750
F 0 "U?" H 9450 2850 60  0000 C CNN
F 1 "WS2812B" H 9450 2750 60  0000 C CNN
F 2 "" H 9450 2750 60  0000 C CNN
F 3 "" H 9450 2750 60  0000 C CNN
	1    9450 2750
	1    0    0    -1  
$EndComp
$Comp
L WS2812B U?
U 1 1
P 9450 3750
F 0 "U?" H 9450 3850 60  0000 C CNN
F 1 "WS2812B" H 9450 3750 60  0000 C CNN
F 2 "" H 9450 3750 60  0000 C CNN
F 3 "" H 9450 3750 60  0000 C CNN
	1    9450 3750
	1    0    0    -1  
$EndComp
$Comp
L WS2812B U?
U 1 1
P 9450 4750
F 0 "U?" H 9450 4850 60  0000 C CNN
F 1 "WS2812B" H 9450 4750 60  0000 C CNN
F 2 "" H 9450 4750 60  0000 C CNN
F 3 "" H 9450 4750 60  0000 C CNN
	1    9450 4750
	1    0    0    -1  
$EndComp
$Comp
L WS2812B U?
U 1 1
P 9450 5750
F 0 "U?" H 9450 5850 60  0000 C CNN
F 1 "WS2812B" H 9450 5750 60  0000 C CNN
F 2 "" H 9450 5750 60  0000 C CNN
F 3 "" H 9450 5750 60  0000 C CNN
	1    9450 5750
	1    0    0    -1  
$EndComp
$Comp
L WS2812B U?
U 1 1
P 10650 2750
F 0 "U?" H 10650 2850 60  0000 C CNN
F 1 "WS2812B" H 10650 2750 60  0000 C CNN
F 2 "" H 10650 2750 60  0000 C CNN
F 3 "" H 10650 2750 60  0000 C CNN
	1    10650 2750
	1    0    0    -1  
$EndComp
$Comp
L WS2812B U?
U 1 1
P 10650 5750
F 0 "U?" H 10650 5850 60  0000 C CNN
F 1 "WS2812B" H 10650 5750 60  0000 C CNN
F 2 "" H 10650 5750 60  0000 C CNN
F 3 "" H 10650 5750 60  0000 C CNN
	1    10650 5750
	1    0    0    -1  
$EndComp
$Comp
L WS2812B U?
U 1 1
P 10650 4750
F 0 "U?" H 10650 4850 60  0000 C CNN
F 1 "WS2812B" H 10650 4750 60  0000 C CNN
F 2 "" H 10650 4750 60  0000 C CNN
F 3 "" H 10650 4750 60  0000 C CNN
	1    10650 4750
	1    0    0    -1  
$EndComp
$Comp
L WS2812B U?
U 1 1
P 10650 3750
F 0 "U?" H 10650 3850 60  0000 C CNN
F 1 "WS2812B" H 10650 3750 60  0000 C CNN
F 2 "" H 10650 3750 60  0000 C CNN
F 3 "" H 10650 3750 60  0000 C CNN
	1    10650 3750
	1    0    0    -1  
$EndComp
$Comp
L WS2812B U?
U 1 1
P 10650 1350
F 0 "U?" H 10650 1450 60  0000 C CNN
F 1 "WS2812B" H 10650 1350 60  0000 C CNN
F 2 "" H 10650 1350 60  0000 C CNN
F 3 "" H 10650 1350 60  0000 C CNN
	1    10650 1350
	1    0    0    -1  
$EndComp
Wire Wire Line
	8800 1600 8900 1600
Wire Wire Line
	10000 1600 10100 1600
Wire Wire Line
	8800 3000 8900 3000
Wire Wire Line
	10000 3000 10100 3000
Wire Wire Line
	8800 4000 8900 4000
Wire Wire Line
	8800 5000 8900 5000
Wire Wire Line
	8800 6000 8900 6000
Wire Wire Line
	10000 6000 10100 6000
Wire Wire Line
	10000 5000 10100 5000
Wire Wire Line
	10000 4000 10100 4000
Wire Wire Line
	8900 1100 8900 1500
Wire Wire Line
	8900 2500 8900 2900
Wire Wire Line
	8900 3500 8900 3900
Connection ~ 7700 3500
Wire Wire Line
	8900 4500 8900 4900
Connection ~ 7700 4500
Wire Wire Line
	8900 5500 8900 5900
Connection ~ 7700 5500
Wire Wire Line
	10100 5500 10100 5900
Connection ~ 8900 5500
Wire Wire Line
	10100 4500 10100 4900
Connection ~ 8900 4500
Wire Wire Line
	10100 3500 10100 3900
Connection ~ 8900 3500
Wire Wire Line
	10100 2500 10100 2900
Connection ~ 8900 2500
Wire Wire Line
	10100 1100 10100 1500
Connection ~ 8900 1100
Wire Wire Line
	11200 2700 11200 2900
Wire Wire Line
	11200 1300 11200 1500
Wire Wire Line
	11200 3700 11200 3900
Wire Wire Line
	11200 4700 11200 4900
Wire Wire Line
	11200 5700 11200 5900
Wire Wire Line
	10000 4900 10000 4700
Connection ~ 10000 4700
Wire Wire Line
	10000 5900 10000 5700
Connection ~ 10000 5700
Wire Wire Line
	10000 3900 10000 3700
Connection ~ 10000 3700
Wire Wire Line
	10000 2900 10000 2700
Connection ~ 10000 2700
Wire Wire Line
	10000 1500 10000 1300
Connection ~ 10000 1300
$EndSCHEMATC
